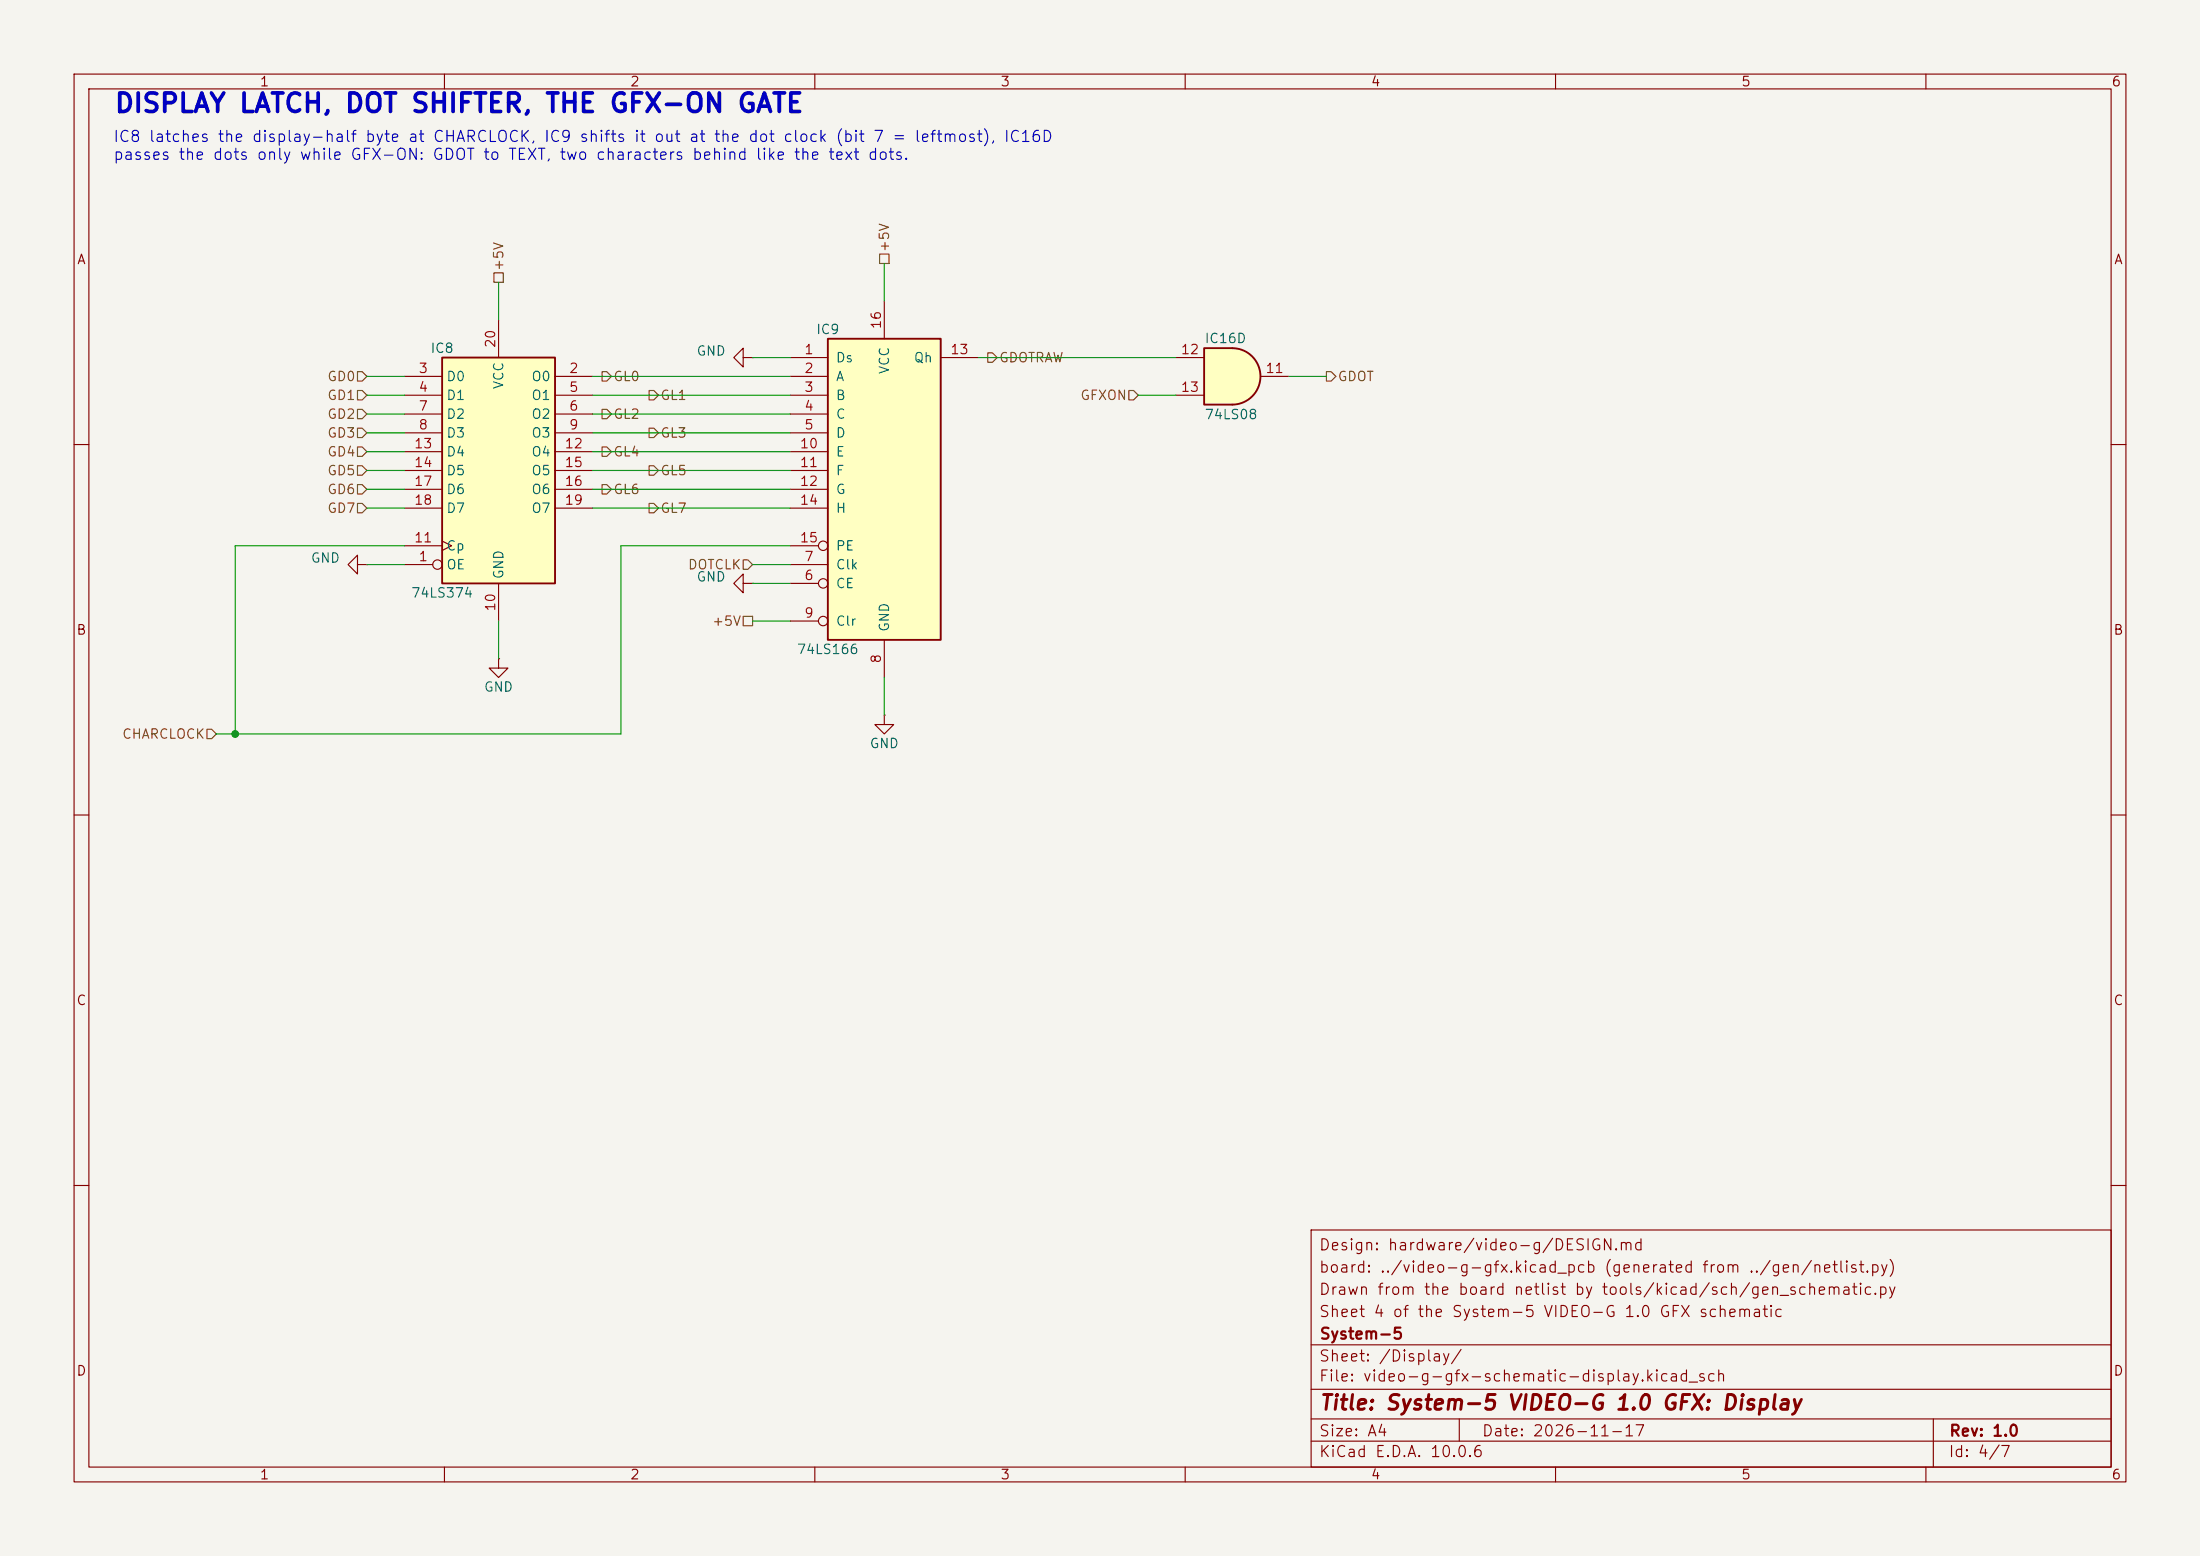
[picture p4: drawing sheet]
<svg xmlns="http://www.w3.org/2000/svg" width="297mm" height="210mm" viewBox="0 0 297 210" stroke-linecap="round" stroke-linejoin="round" font-family="sans-serif">
<path d="M0 0h297v210h-297z" fill="#f5f4ef" stroke="#f5f4ef" stroke-width=".14"/>
<g fill="none" stroke="#840000" stroke-width=".15">
<path d="M10 10h277v190h-277zM12 12h273v186h-273zM60 10v2M110 10v2M160 10v2M210 10v2M260 10v2M100.3 48.3v-1.3l-1.2 1.3 1.2 1.2v-1.2h1.3M101.6 48.3h.1M10 60h2M285 60h2M67.3 88.9v1.3h1.3l-1.3 1.2-1.3-1.2h1.3"/>
<path d="M67.3 88.9h.1M10 110h2M285 110h2M10 160h2M177 166h108v32h-108zM285 160h2M60 198v2M110 198v2M160 198v2M177 194.5h108M177 191.5h108M177 187.5h108"/>
<path d="M177 181.5h108M197 191.5v3M210 198v2M260 198v2M261 191.5v6.5"/>
</g>
<path d="M59.7 48.3h15.2v30.4h-15.2z" fill="#ffffc2"/>
<path d="M59.7 48.3h15.2v30.4h-15.2z" fill="none" stroke="#840000" stroke-width=".25"/>
<g fill="none" stroke="#840000" stroke-width=".15">
<path d="M54.6 50.8h5.1M54.6 53.3h5.1M54.6 55.9h5.1M54.6 58.4h5.1M67.3 43.2v5.1M74.9 50.8h5.1M74.9 53.3h5.1M74.9 55.9h5.1M74.9 58.4h5.1M54.6 76.2h3.8M54.6 73.7h5.1M54.6 61h5.1"/>
<path d="M54.6 63.5h5.1M54.6 66h5.1M54.6 68.6h5.1M59.7 73l1.3 .7-1.3 .6M67.3 78.7v5.1M74.9 61h5.1M74.9 63.5h5.1M74.9 66h5.1M74.9 68.6h5.1"/>
<circle cx="59.1" cy="76.2" r=".63"/>
</g>
<path d="M166.4 47a3.8 3.8 0 0 1 3.8 3.8 3.8 3.8 0 0 1-3.8 3.8z" fill="#ffffc2" stroke="#ffffc2" stroke-width=".14"/>
<path d="M162.6 47h3.8v7.6h-3.8z" fill="#ffffc2"/>
<path d="M162.6 47h3.8a3.8 3.8 0 0 1 3.8 3.8 3.8 3.8 0 0 1-3.8 3.8h-3.8z" fill="none" stroke="#840000" stroke-width=".25"/>
<path d="M158.7 48.3h3.9M158.7 53.3h3.9M170.2 50.8h3.8M48.3 76.2v-1.3l-1.3 1.3 1.3 1.3v-1.3h1.2M49.5 76.2h.1M119.4 96.5v1.3h1.2l-1.2 1.3-1.3-1.3h1.3M119.4 96.5h.1" fill="none" stroke="#840000" stroke-width=".15"/>
<path d="M111.8 45.7h15.2v40.7h-15.2z" fill="#ffffc2"/>
<path d="M111.8 45.7h15.2v40.7h-15.2z" fill="none" stroke="#840000" stroke-width=".25"/>
<g fill="none" stroke="#840000" stroke-width=".15">
<path d="M106.7 48.3h5.1M106.7 50.8h5.1M106.7 53.3h5.1M106.7 55.9h5.1M106.7 58.4h5.1M119.4 40.6v5.1M127 48.3h5.1M100.3 78.7v-1.2l-1.2 1.2 1.2 1.3v-1.3h1.3M101.6 78.7h.1M106.7 78.7h3.8M106.7 76.2h5.1M106.7 61h5.1"/>
<path d="M106.7 63.5h5.1M106.7 66h5.1M106.7 68.6h5.1M106.7 73.7h3.8M106.7 83.8h3.8M119.4 86.4v5"/>
<circle cx="111.1" cy="78.7" r=".63"/>
<circle cx="111.1" cy="73.7" r=".63"/>
<circle cx="111.1" cy="83.8" r=".63"/>
</g>
<g fill="none" stroke="#725600" stroke-width=".15">
<path d="M66.7 36.8h1.2v1.3h-1.2zM118.7 34.3h1.3v1.3h-1.3zM48.3 57.8h.6l.6 .6-.6 .7h-.6zM48.3 55.2h.6l.6 .7-.6 .6h-.6zM48.3 52.7h.6l.6 .6-.6 .7h-.6zM48.3 50.2h.6l.6 .6-.6 .6h-.6zM81.3 50.2h.6l.6 .6-.6 .6h-.6zM81.3 55.2h.6l.6 .7-.6 .6h-.6zM87.6 57.8h.7l.6 .6-.6 .7h-.7zM87.6 52.7h.7l.6 .6-.6 .7h-.7zM133.3 47.6h.7l.6 .7-.6 .6h-.7zM152.4 52.7h.6l.7 .6-.7 .7h-.6z"/>
<path d="M179.1 50.2h.6l.6 .6-.6 .6h-.6zM48.3 65.4h.6l.6 .6-.6 .7h-.6zM48.3 62.9h.6l.6 .6-.6 .6h-.6zM48.3 60.3h.6l.6 .7-.6 .6h-.6zM48.3 67.9h.6l.6 .7-.6 .6h-.6zM81.3 65.4h.6l.6 .6-.6 .7h-.6zM81.3 60.3h.6l.6 .7-.6 .6h-.6zM87.6 62.9h.7l.6 .6-.6 .6h-.7zM87.6 67.9h.7l.6 .7-.6 .6h-.7zM100.3 75.6h.7l.6 .6-.6 .6h-.7zM27.9 98.4h.7l.6 .7-.6 .6h-.7zM100.3 83.2h1.3v1.3h-1.3z"/>
</g>
<g fill="none" stroke="#009600" stroke-width=".15">
<path d="M67.3 38.1v5.1M119.4 35.6v5M49.5 50.8h5.1M49.5 53.3h5.1M49.5 58.4h5.1M49.5 55.9h5.1M80 50.8h26.7M80 53.3h26.7M80 58.4h26.7M80 55.9h26.7M101.6 48.3h5.1M132.1 48.3h26.6"/>
<path d="M153.7 53.3h5M174 50.8h5.1M49.5 76.2h5.1M49.5 68.6h5.1M49.5 61h5.1M49.5 63.5h5.1M49.5 66h5.1M54.6 73.7h-22.9v25.4M80 68.6h26.7M80 61h26.7M80 63.5h26.7M80 66h26.7"/>
<path d="M101.6 78.7h5.1M101.6 76.2h5.1M106.7 73.7h-22.9v25.4h-54.6M67.3 83.8v5.1M101.6 83.8h5.1M119.4 91.4v5.1"/>
</g>
<circle cx="31.7" cy="99.1" r=".46" fill="#009600" stroke="#009600" stroke-width=".14"/>
<text font-size="2.5" fill="#0000c2" x="15.3" y="15.8">DISPLAY LATCH, DOT SHIFTER, THE GFX-ON GATE</text>
<text font-size="2" fill="#840000" x="178" y="190.8">Title: System-5 VIDEO-G 1.0 GFX: Display</text>
<g font-size="1.5" fill="#0000c2">
<text x="15.2" y="19.5">IC8 latches the display-half byte at CHARCLOCK, IC9 shifts it out at the dot clock (bit 7 = leftmost), IC16D</text>
<text x="15.2" y="22">passes the dots only while GFX-ON: GDOT to TEXT, two characters behind like the text dots.</text>
</g>
<g font-size="1.5" fill="#840000">
<text x="178" y="172.1">board: ../video-g-gfx.kicad_pcb (generated from ../gen/netlist.py)</text>
<text x="178" y="169.1">Design: hardware/video-g/DESIGN.md</text>
<text x="178" y="178.1">Sheet 4 of the System-5 VIDEO-G 1.0 GFX schematic</text>
<text x="178" y="175.1">Drawn from the board netlist by tools/kicad/sch/gen_schematic.py</text>
<text x="178" y="184.1">Sheet: /Display/</text>
<text x="178" y="181.1">System-5</text>
<text x="178" y="186.8">File: video-g-gfx-schematic-display.kicad_sch</text>
<text x="178" y="197">KiCad E.D.A. 10.0.6</text>
<text x="178" y="194.2">Size: A4</text>
<text x="200" y="194.2">Date: 2026-11-17</text>
<text x="263" y="197">Id: 4/7</text>
<text x="263" y="194.2">Rev: 1.0</text>
</g>
<g font-size="1.3" fill="#840000">
<text x="35" y="12">1</text>
<text x="85" y="12">2</text>
<text x="135" y="12">3</text>
<text x="185" y="12">4</text>
<text x="235" y="12">5</text>
<text x="285" y="12">6</text>
<text x="10.3" y="36">A</text>
<text x="285.3" y="36">A</text>
<text x="10.2" y="86">B</text>
<text x="285.2" y="86">B</text>
<text x="10.2" y="136">C</text>
<text x="285.2" y="136">C</text>
<text x="10.2" y="186">D</text>
<text x="285.2" y="186">D</text>
<text x="35" y="200">1</text>
<text x="85" y="200">2</text>
<text x="135" y="200">3</text>
<text x="185" y="200">4</text>
<text x="235" y="200">5</text>
<text x="285" y="200">6</text>
</g>
<g font-size="1.3" fill="#725600">
<text x="120.3" y="34.1" transform="rotate(-90 120.3 34.1)">+5V</text>
<text x="68.3" y="36.7" transform="rotate(-90 68.3 36.7)">+5V</text>
<text x="44.1" y="51.8">GD0</text>
<text x="82.7" y="51.8">GL0</text>
<text x="134.8" y="49.2">GDOTRAW</text>
<text x="180.5" y="51.8">GDOT</text>
<text x="44.1" y="59.4">GD3</text>
<text x="44.1" y="56.8">GD2</text>
<text x="44.1" y="54.3">GD1</text>
<text x="82.7" y="56.8">GL2</text>
<text x="89.1" y="59.4">GL3</text>
<text x="89.1" y="54.3">GL1</text>
<text x="145.8" y="54.3">GFXON</text>
<text x="44.1" y="64.5">GD5</text>
<text x="44.1" y="61.9">GD4</text>
<text x="82.7" y="61.9">GL4</text>
<text x="89.1" y="64.5">GL5</text>
<text x="44.1" y="67">GD6</text>
<text x="44.1" y="69.5">GD7</text>
<text x="82.7" y="67">GL6</text>
<text x="89.1" y="69.5">GL7</text>
<text x="92.8" y="77.2">DOTCLK</text>
<text x="96" y="84.8">+5V</text>
<text x="16.4" y="100">CHARCLOCK</text>
</g>
<g font-size="1.3" fill="#006464">
<text x="58" y="48">IC8</text>
<text x="110.1" y="45.4">IC9</text>
<text x="162.5" y="46.6">IC16D</text>
<text x="60.2" y="51.8">D0</text>
<text x="68.3" y="52.6" transform="rotate(-90 68.3 52.6)">VCC</text>
<text x="71.7" y="51.8">O0</text>
<text x="93.9" y="48.3">GND</text>
<text x="112.7" y="49.2">Ds</text>
<text x="112.7" y="51.8">A</text>
<text x="120.3" y="50.6" transform="rotate(-90 120.3 50.6)">VCC</text>
<text x="123.3" y="49.2">Qh</text>
<text x="60.2" y="54.3">D1</text>
<text x="60.2" y="56.8">D2</text>
<text x="60.2" y="59.4">D3</text>
<text x="71.7" y="54.3">O1</text>
<text x="71.7" y="56.8">O2</text>
<text x="71.7" y="59.4">O3</text>
<text x="112.7" y="54.3">B</text>
<text x="112.7" y="56.8">C</text>
<text x="112.7" y="59.4">D</text>
<text x="162.5" y="56.9">74LS08</text>
<text x="60.2" y="61.9">D4</text>
<text x="60.2" y="64.5">D5</text>
<text x="71.7" y="61.9">O4</text>
<text x="71.7" y="64.5">O5</text>
<text x="112.7" y="61.9">E</text>
<text x="112.7" y="64.5">F</text>
<text x="60.2" y="67">D6</text>
<text x="60.2" y="69.5">D7</text>
<text x="71.7" y="67">O6</text>
<text x="71.7" y="69.5">O7</text>
<text x="112.7" y="67">G</text>
<text x="112.7" y="69.5">H</text>
<text x="41.9" y="76.3">GND</text>
<text x="60.2" y="77.2">OE</text>
<text x="60.2" y="74.6">Cp</text>
<text x="112.7" y="77.2">Clk</text>
<text x="112.7" y="74.6">PE</text>
<text x="55.4" y="81">74LS374</text>
<text x="68.3" y="78.3" transform="rotate(-90 68.3 78.3)">GND</text>
<text x="93.9" y="78.8">GND</text>
<text x="112.7" y="79.7">CE</text>
<text x="107.5" y="88.6">74LS166</text>
<text x="112.7" y="84.8">Clr</text>
<text x="120.3" y="85.4" transform="rotate(-90 120.3 85.4)">GND</text>
<text x="65.2" y="93.7">GND</text>
<text x="117.3" y="101.3">GND</text>
</g>
<g font-size="1.3" fill="#a90000">
<text x="67.2" y="47.1" transform="rotate(-90 67.2 47.1)">20</text>
<text x="119.2" y="44.5" transform="rotate(-90 119.2 44.5)">16</text>
<text x="56.4" y="50.7">3</text>
<text x="56.4" y="53.2">4</text>
<text x="76.7" y="50.7">2</text>
<text x="76.7" y="53.2">5</text>
<text x="108.5" y="48.1">1</text>
<text x="108.5" y="50.7">2</text>
<text x="108.5" y="53.2">3</text>
<text x="128.2" y="48.1">13</text>
<text x="159.3" y="48.1">12</text>
<text x="159.3" y="53.2">13</text>
<text x="170.7" y="50.7">11</text>
<text x="56.4" y="55.7">7</text>
<text x="56.4" y="58.3">8</text>
<text x="76.7" y="55.7">6</text>
<text x="76.7" y="58.3">9</text>
<text x="108.5" y="55.7">4</text>
<text x="108.5" y="58.3">5</text>
<text x="55.8" y="60.8">13</text>
<text x="55.8" y="63.4">14</text>
<text x="55.8" y="65.9">17</text>
<text x="76.1" y="60.8">12</text>
<text x="76.1" y="63.4">15</text>
<text x="76.1" y="65.9">16</text>
<text x="107.9" y="60.8">10</text>
<text x="107.9" y="63.4">11</text>
<text x="107.9" y="65.9">12</text>
<text x="55.8" y="68.4">18</text>
<text x="76.1" y="68.4">19</text>
<text x="107.9" y="68.4">14</text>
<text x="55.8" y="73.5">11</text>
<text x="56.4" y="76.1">1</text>
<text x="107.9" y="73.5">15</text>
<text x="108.5" y="76.1">7</text>
<text x="67.2" y="82.6" transform="rotate(-90 67.2 82.6)">10</text>
<text x="108.5" y="78.6">6</text>
<text x="108.5" y="83.7">9</text>
<text x="119.2" y="89.6" transform="rotate(-90 119.2 89.6)">8</text>
</g>
</svg>
